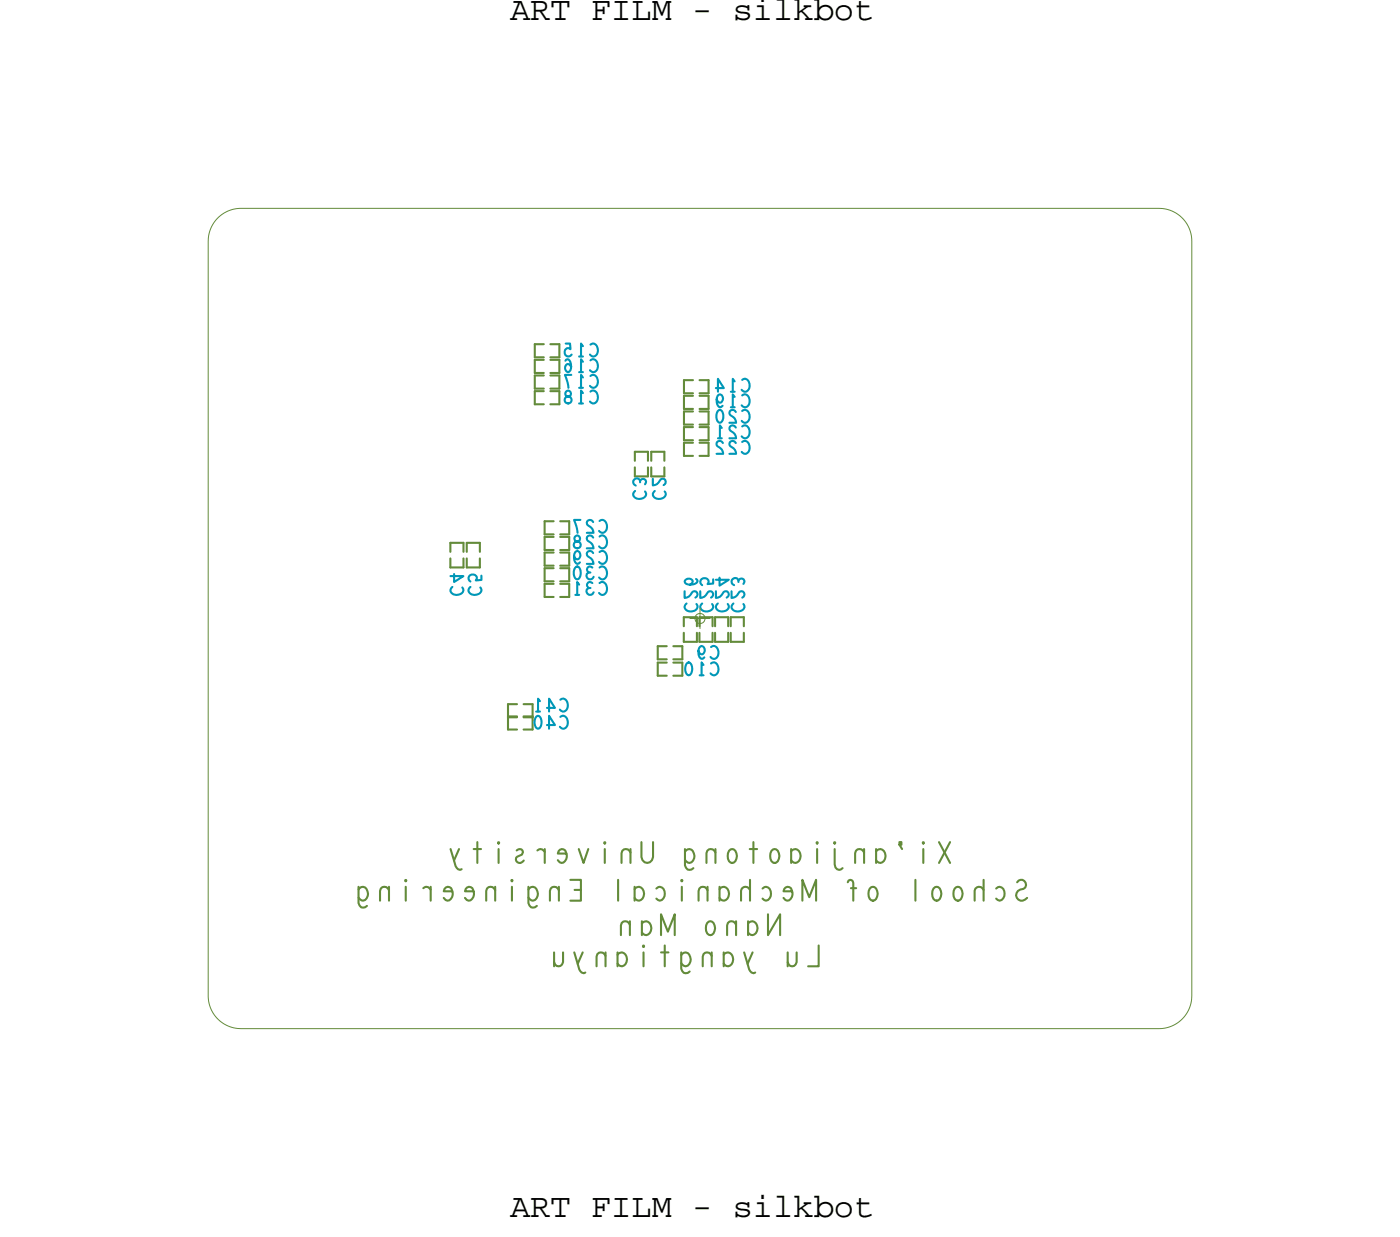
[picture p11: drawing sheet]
<svg xmlns="http://www.w3.org/2000/svg" width="85mm" height="75mm" viewBox="0 0 85 75" stroke-linecap="round" stroke-linejoin="round" font-family="sans-serif">
<!-- layer: Board Outline -->
<path d="M13.3 13.3l.7-.5 .7-.1h56a2 2 0 0 1 2 2v46a2 2 0 0 1-2 2h-56a2 2 0 0 1-2-2v-46l.2-.8z" fill="none" stroke="#638b3a" stroke-width=".06"/>
<!-- layer: Components -->
<g fill="none" stroke="#638b3a" stroke-width=".13">
<path d="M27.5 34v.6h.8v-.6M27.5 33.6v-.5h.8v.5M28.5 33.6v-.5h.8v.5M28.5 34v.6h.8v-.6M33.2 23.8h-.6v.8h.6M33.2 21h-.6v.8h.6M33.2 21.9h-.6v.8h.6M33.2 22.9h-.6v.8h.6M33.6 23.8h.5v.8h-.5M33.6 21h.5v.8h-.5M33.6 21.9h.5v.8h-.5M33.6 22.9h.5v.8h-.5"/>
<path d="M33.8 35.6h-.6v.8h.6M33.8 31.8h-.6v.8h.6M33.8 32.7h-.6v.8h.6M33.8 33.7h-.6v.8h.6M33.8 34.6h-.6v.8h.6M34.2 35.6h.5v.8h-.5M34.2 31.8h.5v.8h-.5M34.2 32.7h.5v.8h-.5M34.2 33.7h.5v.8h-.5M34.2 34.6h.5v.8h-.5M38.7 28.1v-.6h.8v.6M38.7 28.5v.5"/>
<path d="M39.5 28.5v.5M39.7 28.1v-.6h.8v.6M39.7 28.5v.5h.8v-.5M40.7 39.4h-.6v.8h.6M41.1 39.4h.5v.8h-.5M41.7 38.2v-.6h.8v.6M41.7 38.6v.5h.8v-.5M42.3 27h-.6v.8h.6M42.3 23.2h-.6v.8h.6M42.3 24.1h-.6v.8h.6M42.3 25.1h-.6v.8h.6M42.3 26h-.6v.8h.6"/>
<path d="M42.7 38.2v-.6h.8v.6M42.7 38.6v.5h.8v-.5M42.7 27h.5v.8h-.5M42.7 23.2h.5v.8h-.5M42.7 24.1h.5v.8h-.5M42.7 25.1h.5v.8h-.5M42.7 26h.5v.8h-.5M43.6 38.2v-.6h.8v.6M43.6 38.6v.5h.8v-.5M44.6 38.2v-.6h.8v.6M44.6 38.6v.5h.8v-.5M31 43.7h.5"/>
<path d="M31.5 42.9h-.5v1.6h.5M31.9 43.7h.6M31.9 42.9h.6v1.6h-.6M40.7 40.4h-.6v.8h.6M41.1 40.4h.5v.8h-.5"/>
</g>
<!-- layer: Text -->
<g fill="none" stroke="#0097b7" stroke-width=".13">
<path d="M27.6 35.8a.3 .3 0 0 0 0 .4 .3 .3 0 0 0 .4 .1l.2-.2v-.3M27.7 35v.5l.6-.4h-.8M28.7 35.8a.3 .3 0 0 0 0 .4 .3 .3 0 0 0 .4 .1l.2-.2v-.3M29.4 35.1v.2l-.4 .1a.23 .23 0 0 0 0-.3 .23 .23 0 0 0-.4 0 .23 .23 0 0 0 .1 .3M34.5 22v-.1a.41 .41 0 0 1 .4 .3 .41 .41 0 0 1-.2 .5 .22 .22 0 0 1-.2-.3 .22 .22 0 0 1 .2-.2l.1 .2M34.5 20.9h.3v.4a.23 .23 0 0 0-.3 .1 .23 .23 0 0 0 0 .3 .23 .23 0 0 0 .4-.1M34.5 23.9v.2a.23 .23 0 0 1 .4 .1 .23 .23 0 0 1-.2 .4 .23 .23 0 0 1-.3-.2l.1-.2a.22 .22 0 0 0 .3-.1 .22 .22 0 0 0-.1-.3zM34.8 22.9h-.3l.2 .7M35 33.9l.1 .1a.21 .21 0 0 0 .3-.2 .21 .21 0 0 0-.3-.1 .42 .42 0 0 0 .2 .6h.1M35.1 32.7v.3a.23 .23 0 0 1 .3 .1 .23 .23 0 0 1-.1 .3 .23 .23 0 0 1-.3-.2l.1-.2a.22 .22 0 0 0 .3-.1 .22 .22 0 0 0-.2-.3zM35.1 36.3h.2M35.1 34.6a.39 .39 0 0 1 .4 .2 .39 .39 0 0 1-.2 .4v.1a.39 .39 0 0 1-.3-.3 .39 .39 0 0 1 .1-.4z"/>
<path d="M35.3 21.7h.3M35.3 22.7h.3M35.3 23.6h.3M35.3 24.6h.3M35.3 35.6l-.1-.1v.8M35.4 31.7h-.4l.2 .8M35.6 21.1l-.2-.2v.8M35.6 22.1l-.2-.2v.8M35.6 23l-.2-.1v.7M35.6 24l-.2-.2v.8M36 21a.38 .38 0 0 1 .5 .3 .38 .38 0 0 1-.3 .4l-.2-.1M36 22a.38 .38 0 0 1 .5 .2 .38 .38 0 0 1-.3 .5l-.2-.1"/>
<path d="M36 22.9a.38 .38 0 0 1 .5 .3 .38 .38 0 0 1-.3 .4l-.2-.1M36 23.9a.38 .38 0 0 1 .5 .2 .38 .38 0 0 1-.3 .5l-.2-.1M36 34.9a.22 .22 0 0 0-.2 .2 .22 .22 0 0 0 .2 .2 .22 .22 0 0 0 .2-.1M36 35.8a.22 .22 0 0 0-.2 .2 .22 .22 0 0 0 .2 .3 .22 .22 0 0 0 .2-.2M36.1 34.6a.19 .19 0 0 0-.3 0 .19 .19 0 0 0 .1 .3M36.1 35.5a.19 .19 0 0 0-.3 .1 .19 .19 0 0 0 .1 .2M36.2 31.8a.2 .2 0 0 0-.3-.1 .2 .2 0 0 0-.1 .3 .53 .53 0 0 1 .4 .5h-.4M36.2 32.8a.2 .2 0 0 0-.3-.1 .2 .2 0 0 0-.1 .3 .53 .53 0 0 1 .4 .4h-.4M36.2 33.7a.2 .2 0 0 0-.3-.1 .2 .2 0 0 0-.1 .3 .53 .53 0 0 1 .4 .5h-.4M36.6 31.8a.38 .38 0 0 1 .5 .2 .38 .38 0 0 1-.3 .5l-.3-.1M36.6 32.7a.38 .38 0 0 1 .5 .3 .38 .38 0 0 1-.3 .4l-.3-.1M36.6 33.6a.38 .38 0 0 1 .5 .3 .38 .38 0 0 1-.3 .5l-.3-.1"/>
<path d="M36.6 34.6a.38 .38 0 0 1 .5 .2 .38 .38 0 0 1-.3 .5l-.3-.1M36.6 35.5a.38 .38 0 0 1 .5 .3 .38 .38 0 0 1-.3 .5l-.3-.2M38.7 29.9a.3 .3 0 0 0 0 .4 .3 .3 0 0 0 .4 .1l.3-.2-.1-.2M39 29.4a.22 .22 0 0 0-.1-.2 .22 .22 0 0 0-.3 .1 .22 .22 0 0 0 .2 .3M39.8 29.2v.4a.66 .66 0 0 0 .6-.4l.2 .1v.1l-.1 .2M39.9 29.9a.3 .3 0 0 0 0 .4 .3 .3 0 0 0 .4 .1l.3-.2-.1-.2M41.8 36v.4a.66 .66 0 0 0 .5-.4l.2 .1v.2l-.1 .1M41.9 36.8a.3 .3 0 0 0-.1 .4 .3 .3 0 0 0 .4 .1l.3-.2v-.3M42.5 35.3a.41 .41 0 0 1-.3 .4 .41 .41 0 0 1-.4-.2 .22 .22 0 0 1 .2-.2 .22 .22 0 0 1 .2 .2l-.1 .1M42.6 39.7l.1 .1a.21 .21 0 0 0 .3-.2 .21 .21 0 0 0-.3-.1 .42 .42 0 0 0 .2 .6h.1M42.7 36v.4a.66 .66 0 0 0 .6-.4l.2 .1v.2l-.1 .1M42.8 36.8a.3 .3 0 0 0 0 .4 .3 .3 0 0 0 .4 .1l.3-.2-.1-.3"/>
<path d="M43.4 39.4a.38 .38 0 0 1 .5 .3 .38 .38 0 0 1-.3 .5l-.3-.2M43.5 35.3v.3h-.3a.23 .23 0 0 0-.1-.3 .23 .23 0 0 0-.3 0 .23 .23 0 0 0 0 .4M43.7 23.7h.5l-.4-.6v.8M43.7 36v.4a.66 .66 0 0 0 .5-.4l.2 .1v.2l-.1 .1M43.7 24.3l.1 .2a.21 .21 0 0 0 .3-.2 .21 .21 0 0 0-.3-.2 .42 .42 0 0 0 .2 .7l.1-.1M43.8 36.8a.3 .3 0 0 0-.1 .4 .3 .3 0 0 0 .4 .1l.3-.2v-.3M43.8 26.7h.2M43.8 25a.39 .39 0 0 1 .4 .3 .39 .39 0 0 1-.2 .4 .39 .39 0 0 1-.3-.2 .39 .39 0 0 1 .1-.4zM43.9 35.2v.5l.6-.4h-.8M44 26.1l-.1-.2v.8M44.1 27a.2 .2 0 0 0-.3-.1 .2 .2 0 0 0 0 .3 .53 .53 0 0 1 .3 .5h-.4M44.6 23.9h.2"/>
<path d="M44.6 24.8h.2M44.6 36v.4a.66 .66 0 0 0 .6-.4l.2 .1v.2l-.1 .1M44.7 36.8a.3 .3 0 0 0 0 .4 .3 .3 0 0 0 .4 .1l.3-.2-.1-.3M44.8 23.2l-.1-.1v.8M44.8 24.2l-.1-.2v.8M44.9 25.1a.2 .2 0 0 0-.3-.1 .2 .2 0 0 0-.1 .3 .53 .53 0 0 1 .4 .5h-.4M44.9 26.1a.2 .2 0 0 0-.3-.2 .2 .2 0 0 0-.1 .3 .53 .53 0 0 1 .4 .5h-.4M44.9 27a.2 .2 0 0 0-.3-.1 .2 .2 0 0 0-.1 .3 .53 .53 0 0 1 .4 .5h-.4M45 35.4a.19 .19 0 0 1 .3-.1 .19 .19 0 0 1 0 .3M45 35.5a.22 .22 0 0 0-.1-.3 .22 .22 0 0 0-.3 .2 .22 .22 0 0 0 .2 .3M45.3 23.2a.38 .38 0 0 1 .5 .2 .38 .38 0 0 1-.3 .5l-.3-.1M45.3 24.1a.38 .38 0 0 1 .5 .3 .38 .38 0 0 1-.3 .4l-.3-.1"/>
<path d="M45.3 25a.38 .38 0 0 1 .5 .3 .38 .38 0 0 1-.3 .5l-.3-.1M45.3 26a.38 .38 0 0 1 .5 .2 .38 .38 0 0 1-.3 .5l-.3-.1M45.3 26.9a.38 .38 0 0 1 .5 .3 .38 .38 0 0 1-.3 .5l-.3-.2M32.7 43.4h.2M32.7 43.7a.39 .39 0 0 1 .4 .2 .39 .39 0 0 1-.1 .4l-.1 .1a.39 .39 0 0 1-.3-.3 .39 .39 0 0 1 .1-.4zM32.9 42.7l-.1-.1v.8M33.4 44.2h.5l-.4-.6v.8M33.4 43.1h.5l-.4-.5v.8M34.2 43.7a.38 .38 0 0 1 .5 .2 .38 .38 0 0 1-.3 .5l-.2-.1M34.2 42.7a.38 .38 0 0 1 .5 .2 .38 .38 0 0 1-.3 .5l-.2-.1M41.9 40.4a.39 .39 0 0 1 .4 .3 .39 .39 0 0 1-.2 .4 .39 .39 0 0 1-.3-.2 .39 .39 0 0 1 .1-.4zM42.7 41.2h.2"/>
<path d="M42.9 40.5l-.1-.1v.8M43.4 40.4a.38 .38 0 0 1 .5 .3 .38 .38 0 0 1-.3 .5l-.3-.2"/>
</g>
<g fill="none" stroke="#638b3a" stroke-width=".13">
<path d="M21.9 54.1v.9a.29 .29 0 0 0 .2 .3 .29 .29 0 0 0 .3-.1M27.5 51.8l.3 1a.26 .26 0 0 0 .4 .2M32.2 54.1v.9a.29 .29 0 0 0 .2 .3 .29 .29 0 0 0 .3-.1M35 58.1l.3 1a.26 .26 0 0 0 .4 .2M38.4 56.4a.28 .28 0 0 0-.3-.2 .28 .28 0 0 0-.2 .2v.6M38.4 56.2v.8M39.2 56.3a.35 .35 0 0 1 .4 0 .35 .35 0 0 1 .1 .4 .29 .29 0 0 1-.2 .3 .29 .29 0 0 1-.3-.2M39.2 56.2v.8M40.3 57v-1.3l.4 1.1 .5-1.1v1.3M41.6 58.1v.9a.29 .29 0 0 0 .2 .3 .29 .29 0 0 0 .3-.1M41.8 51.8v.9a.29 .29 0 0 0 .2 .3 .29 .29 0 0 0 .3-.1M43.1 56.3a.23 .23 0 0 1 .4 0 .43 .43 0 0 1 .1 .4 .43 .43 0 0 1-.4 .3 .54 .54 0 0 1-.1-.7z"/>
<path d="M44.9 56.4a.28 .28 0 0 0-.3-.2 .28 .28 0 0 0-.2 .2v.6M44.9 56.2v.8M45.4 58.1l.3 1a.26 .26 0 0 0 .4 .2M45.6 56.3a.35 .35 0 0 1 .5 0 .35 .35 0 0 1 .1 .4 .29 .29 0 0 1-.3 .3 .29 .29 0 0 1-.3-.2M45.6 56.2v.8M46.8 55.7v1.3l.8-1.3v1.3M48 58.1v.8M48.6 58.1l-.1 .7a.26 .26 0 0 1-.4 0l-.1-.2M49.9 57.6v1.3h-.6M50.9 51.8l.1 1.1a.25 .25 0 0 0 .4 0M51.7 53.8l.2-.2 .2 .2v1.1M51.9 54.1h.3"/>
<path d="M53.1 54.2a.23 .23 0 0 1 .3 0 .43 .43 0 0 1 .1 .4 .43 .43 0 0 1-.3 .3 .54 .54 0 0 1-.1-.7zM55.8 53.6v1.3M56.9 54.2a.23 .23 0 0 1 .4 0 .43 .43 0 0 1 .1 .4 .43 .43 0 0 1-.4 .3 .54 .54 0 0 1-.1-.7zM58.2 54.2a.23 .23 0 0 1 .4 0 .43 .43 0 0 1 .1 .4 .43 .43 0 0 1-.4 .3 .54 .54 0 0 1-.1-.7zM60 54.2a.28 .28 0 0 0-.3-.1 .28 .28 0 0 0-.2 .2v.6M60 53.6v1.3M60.8 54.2a.37 .37 0 0 1 .5 0 .37 .37 0 0 1-.1 .6l-.2 .1-.2-.1M62 53.8a.29 .29 0 0 1 .5-.1 .29 .29 0 0 1-.1 .5 .37 .37 0 0 0-.4 .2 .37 .37 0 0 0 .2 .5 .37 .37 0 0 0 .5-.2"/>
</g>
<!-- layer: Drawing Origin -->
<path d="M42.1 37.7h1.2M42.5 37.5l.2-.1 .2 .1 .1 .2-.1 .2-.2 .1-.2-.1-.1-.2zM42.7 37.1v1.2" fill="none" stroke="#638b3a" stroke-width=".06"/>
<g font-size="2.1">
<text x="31.1" y="1.2">ART FILM - silkbot</text>
<text x="31.1" y="74.2">ART FILM - silkbot</text>
</g>
<g font-size="1.3" fill="#638b3a">
<text x="35.3" y="53.6" transform="rotate(-180 35.3 53.6)">Engineering</text>
<text x="40" y="51.3" transform="rotate(-180 40 51.3)">University</text>
<text x="49.7" y="53.6" transform="rotate(-180 49.7 53.6)">Mechanical</text>
<text x="58.1" y="51.3" transform="rotate(-180 58.1 51.3)">Xi'anjiaotong</text>
<text x="46.2" y="57.6" transform="rotate(-180 46.2 57.6)">yangtianyu</text>
</g>
<text font-size=".8" fill="#0097b7" x="39.4" y="30.5" transform="rotate(-90 39.4 30.5)">C3</text>
</svg>
